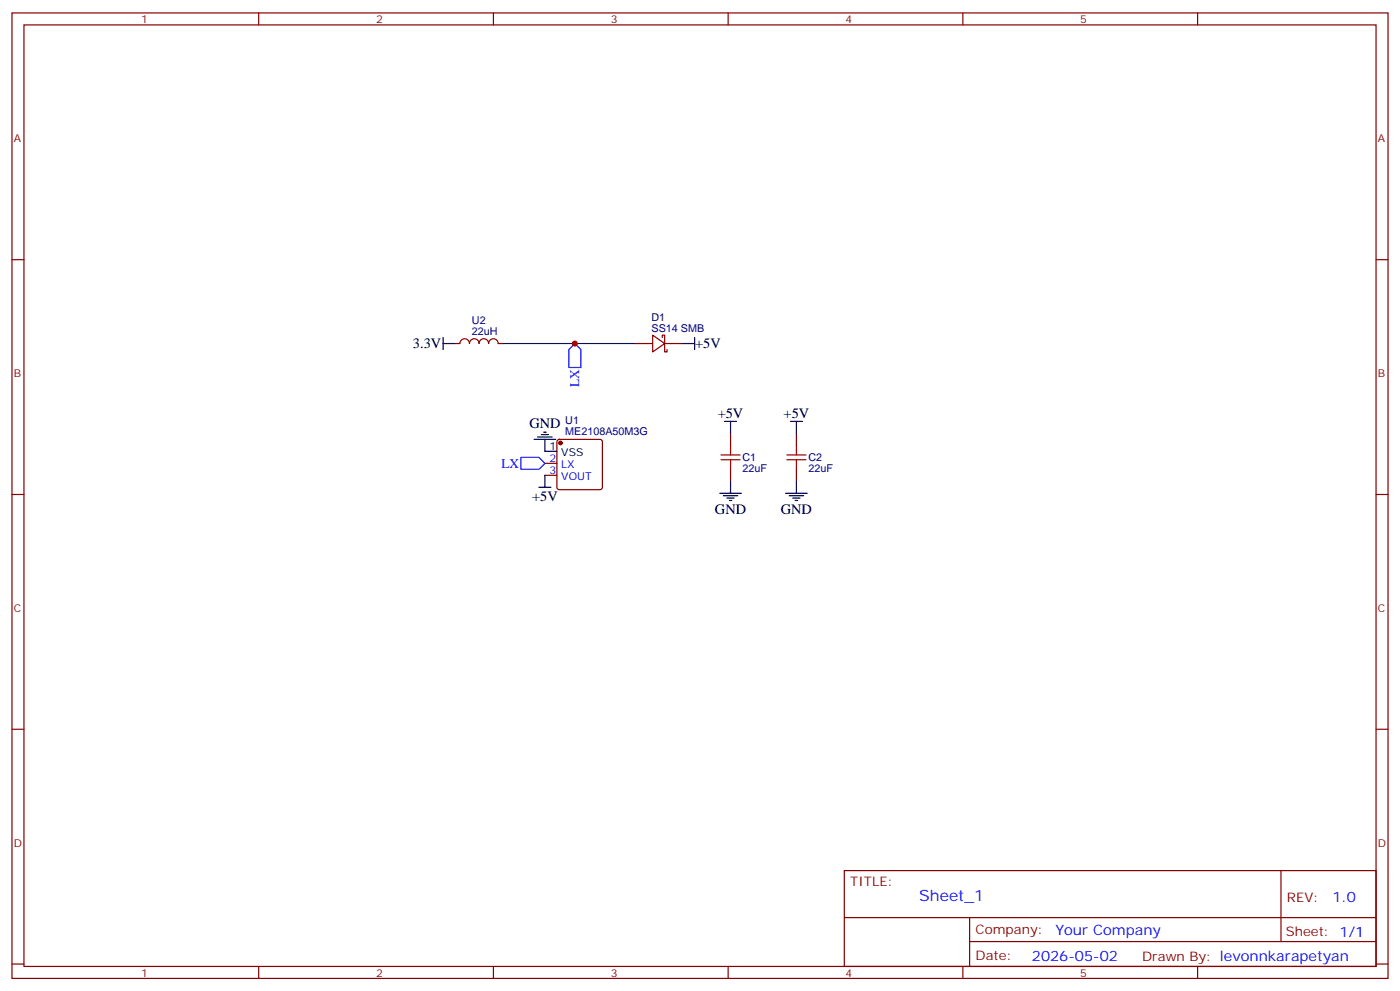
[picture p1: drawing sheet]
<svg xmlns="http://www.w3.org/2000/svg" width="412mm" height="292mm" viewBox="0 0 412 292" stroke-linecap="round" stroke-linejoin="round" font-family="sans-serif">
<g fill="none" stroke="#870000" stroke-width=".35">
<path d="M3.5 3.8h405.4v284.3h-405.4zM7.1 7.3h398.2v277.3h-398.2zM76.2 3.8v3.5M145.3 3.8v3.5M214.5 3.8v3.5M283.6 3.8v3.5M352.8 3.8v3.5M3.5 76.5h3.6M405.3 76.5h3.6M192.3 98.7l3.5 2.5-3.5 2.4zM195.1 99.4v-.7h.7v4.9h.7v-.7M134.1 101.2h1.4a1.41 1.41 0 0 1 1.4-1.4 1.41 1.41 0 0 1 1.4 1.4 1.41 1.41 0 0 1 1.4-1.4 1.41 1.41 0 0 1 1.4 1.4 1.41 1.41 0 0 1 1.4-1.4 1.41 1.41 0 0 1 1.4 1.4 1.41 1.41 0 0 1 1.4-1.4 1.41 1.41 0 0 1 1.5 1.4h1.4"/>
<path d="M187 101.2h5.3M195.8 101.2h5.3M160.5 136.5h3.5M160.5 140h3.5M164.3 129.6l.4-.2h12l.5 .2 .2 .5v13.4l-.2 .5-.5 .2h-12l-.5-.2-.2-.5v-13.4zM215.2 127.6v3.6M215.2 138.2v3.5M234.6 127.6v3.6M234.6 138.2v3.5M3.5 145.6h3.6M405.3 145.6h3.6M3.5 214.8h3.6"/>
<path d="M405.3 214.8h3.6M248.7 256.4h156.6v28.2h-156.6zM377.3 256.4v20.9M248.7 270.2h156.5M285.6 277.3h119.6M285.6 270.2v14.2M3.5 283.9h3.6M76.2 284.6v3.5M145.3 284.6v3.5M214.5 284.6v3.5M283.6 284.6v3.5M352.8 284.6v3.5"/>
<path d="M405.3 283.9h3.6"/>
</g>
<circle cx="165.1" cy="130.5" r=".53" fill="#870000" stroke="#870000" stroke-width=".35"/>
<g fill="none" stroke="#000" stroke-width=".35">
<path d="M130.5 99.4v3.5M204.6 99.4v3.5M130.5 101.2h3.6M201.1 101.2h3.5M157.3 129.4h6.4M158.4 128.7h4.2M159.5 128h2.1M160.2 127.3h.7M160.5 129.4v3.5h3.5M160.5 140v3.5M213.4 124.1h3.6M215.2 124.1v3.5"/>
<path d="M232.8 124.1h3.6M234.6 124.1v3.5M158.7 143.5h3.6M212 145.3h6.4M213.1 146h4.2M214.1 146.7h2.2M214.8 147.4h.7M215.2 141.7v3.6M231.4 145.3h6.4M232.5 146h4.2M233.5 146.7h2.2M234.2 147.4h.7"/>
<path d="M234.6 141.7v3.6"/>
</g>
<path d="M212.4 135.4h5.6M212.4 134h5.6M215.2 131.2v2.8M215.2 135.4v2.8M231.8 135.4h5.6M231.8 134h5.6M234.6 131.2v2.8M234.6 135.4v2.8" fill="none" stroke="#a10000" stroke-width=".35"/>
<path d="M169.3 101.2l1.8 1.7v5.3h-3.5v-5.3zM153.5 134.7h5.2l1.8 1.8-1.8 1.7h-5.2z" fill="none" stroke="#00f" stroke-width=".35"/>
<path d="M148.2 101.2h38.8" fill="none" stroke="#008700" stroke-width=".35"/>
<circle cx="169.3" cy="101.2" r=".88" fill="#c00"/>
<text font-size="4.6" fill="#00f" x="270.8" y="265.4">Sheet_1</text>
<g font-size="4.2">
<text x="121.6" y="102.6">3.3V</text>
<text x="204.8" y="102.6">+5V</text>
<text x="211.4" y="123">+5V</text>
<text x="230.8" y="123">+5V</text>
<text x="155.9" y="126.2">GND</text>
<text x="156.7" y="147.5">+5V</text>
<text x="210.6" y="151.3">GND</text>
<text x="230" y="151.3">GND</text>
</g>
<g font-size="4.2" fill="#00f">
<text x="392.5" y="265.7">1.0</text>
<text x="310.9" y="275.2">Your Company</text>
<text x="304" y="283">2026-05-02</text>
</g>
<g font-size="3.9" fill="#00f">
<text x="170.6" y="114" transform="rotate(-90 170.6 114)">LX</text>
<text x="147.7" y="137.7">LX</text>
</g>
<g font-size="3.9" fill="#800">
<text x="250.5" y="261">TITLE:</text>
<text x="379.1" y="265.7">REV:</text>
<text x="287.4" y="275.2">Company:</text>
<text x="378.7" y="275.8">Sheet: 1/1</text>
<text x="287.4" y="282.9">Date:</text>
<text x="336.4" y="282.9">Drawn By: levonnkarapetyan</text>
</g>
<g font-size="3.2" fill="#800">
<text x="41.6" y="6.8">1</text>
<text x="110.8" y="6.8">2</text>
<text x="179.9" y="6.8">3</text>
<text x="249.1" y="6.8">4</text>
<text x="318.2" y="6.8">5</text>
<text x="4.1" y="41.9">A</text>
<text x="405.9" y="41.9">A</text>
<text x="4.1" y="111.1">B</text>
<text x="405.9" y="111.1">B</text>
<text x="4.1" y="180.2">C</text>
<text x="405.9" y="180.2">C</text>
<text x="4.1" y="249.3">D</text>
<text x="405.9" y="249.3">D</text>
<text x="41.6" y="287.6">1</text>
<text x="110.8" y="287.6">2</text>
<text x="179.9" y="287.6">3</text>
<text x="249.1" y="287.6">4</text>
<text x="318.2" y="287.6">5</text>
</g>
<g font-size="3.2" fill="#000080">
<text x="139" y="95.5">U2</text>
<text x="191.9" y="94.4">D1</text>
<text x="139" y="98.7">22uH</text>
<text x="191.9" y="97.6">SS14 SMB</text>
<text x="166.5" y="124.9">U1</text>
<text x="166.5" y="128.2">ME2108A50M3G</text>
<text x="218.7" y="135.8">C1</text>
<text x="238.1" y="135.8">C2</text>
<text x="218.7" y="139">22uF</text>
<text x="238.1" y="139">22uF</text>
</g>
<g font-size="3.2">
<text x="161.9" y="132.6">1</text>
<text x="165.3" y="134.3">VSS</text>
</g>
<g font-size="3.2" fill="#00f">
<text x="161.9" y="136.1">2</text>
<text x="165.3" y="137.9">LX</text>
<text x="161.9" y="139.6">3</text>
<text x="165.3" y="141.4">VOUT</text>
</g>
</svg>
